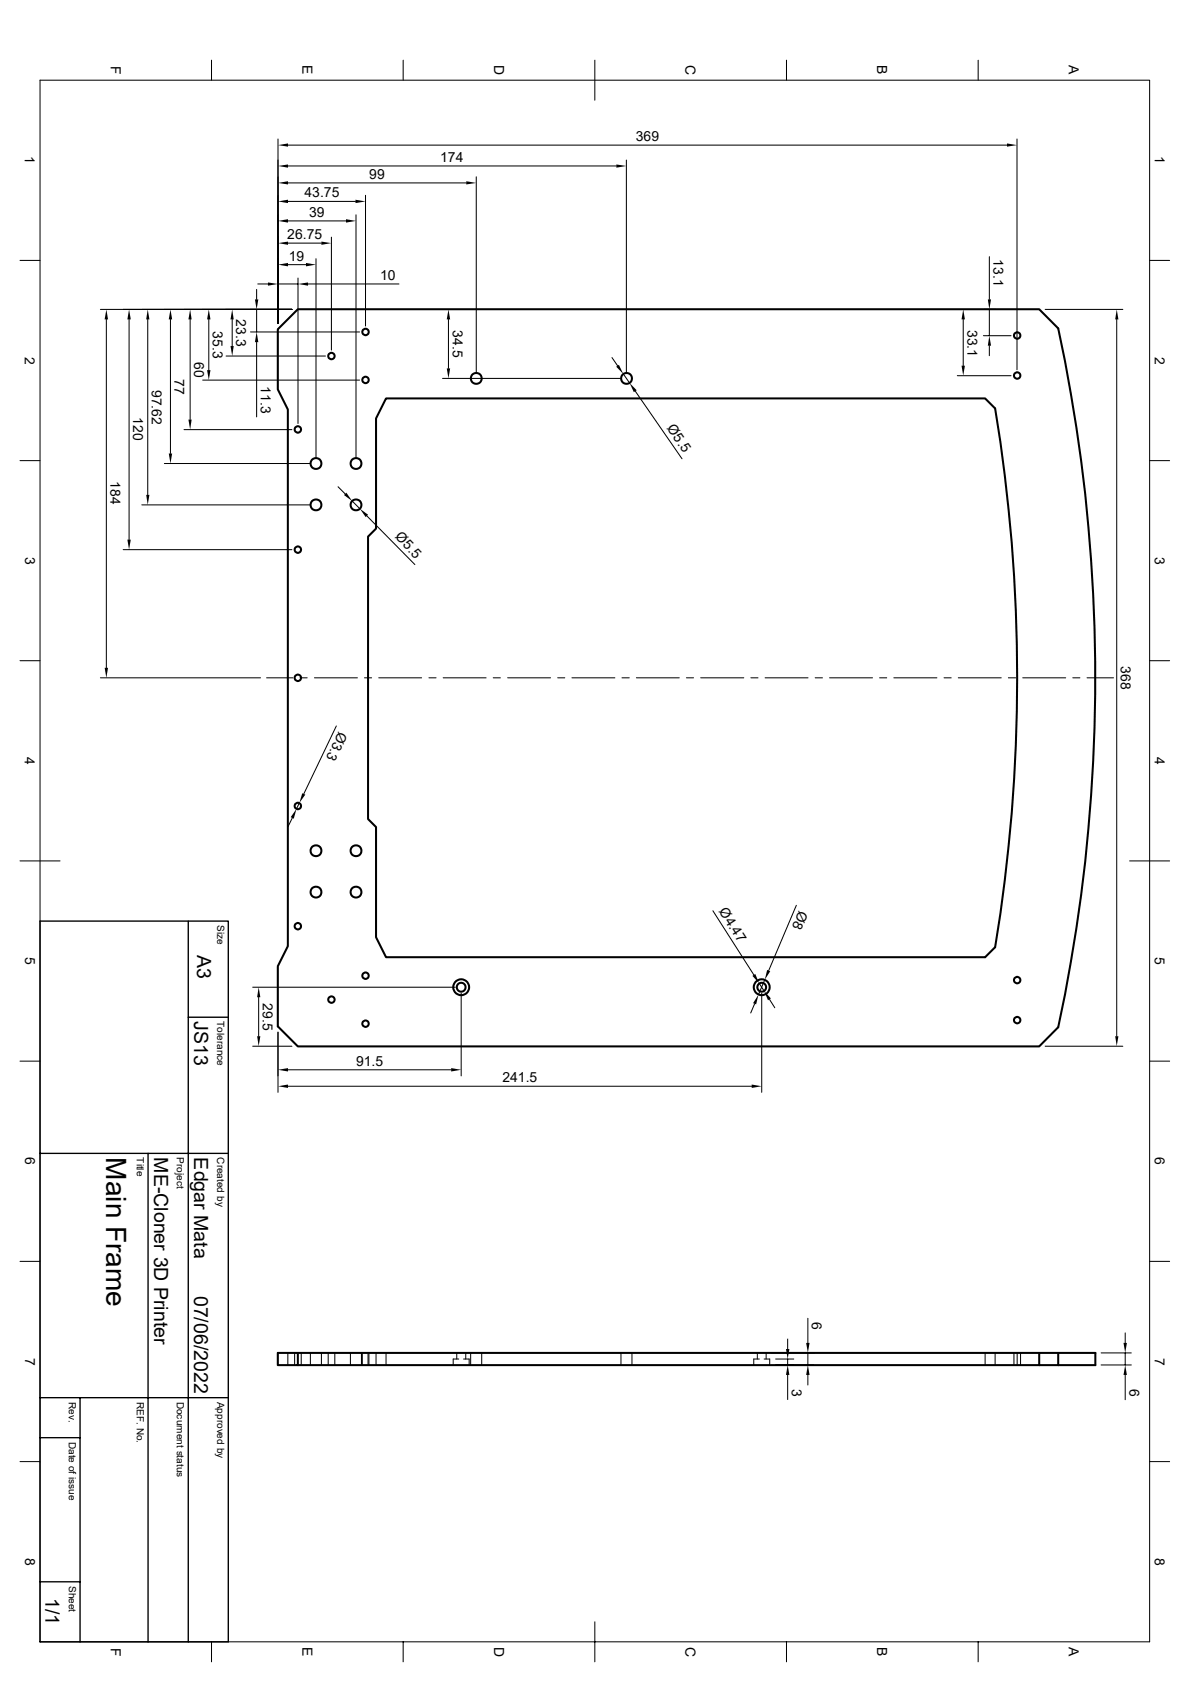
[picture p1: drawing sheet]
<svg xmlns="http://www.w3.org/2000/svg" width="297mm" height="420mm" viewBox="0 0 297 420" stroke-linecap="round" stroke-linejoin="round" font-family="sans-serif">
<g fill="none" stroke="#000" stroke-width=".51">
<path d="M74.3 77.2h185.1l4.7 4.8a416.1 416.1 0 0 1 0 174.5l-4.7 4.8h-185.1l-5-5v-15l2.5-5v-134.1l-2.5-5v-15zM96.4 99.5h149.5l2.5 2.5a413.9 413.9 0 0 1 0 134.5l-2.5 2.5h-149.5l-2.5-5v-27.5l-2-2v-70.5l2-2v-27.5zM74.3 337.8v3.1h-5v-3.1h204.1v3.1h-9.3M259.4 337.8v3.1h-185.1M264.1 337.8v3.1h-4.7"/>
<circle cx="82.7" cy="88.9" r=".8"/>
<circle cx="91.2" cy="82.9" r=".8"/>
<circle cx="91.2" cy="94.9" r=".8"/>
<circle cx="118.9" cy="94.5" r="1.36"/>
<circle cx="156.4" cy="94.5" r="1.36"/>
<circle cx="253.9" cy="83.8" r=".8"/>
<circle cx="253.9" cy="93.8" r=".8"/>
<circle cx="74.3" cy="107.2" r=".8"/>
<circle cx="78.9" cy="115.7" r="1.36"/>
<circle cx="88.9" cy="115.7" r="1.36"/>
<circle cx="74.3" cy="137.2" r=".8"/>
<circle cx="78.9" cy="126.1" r="1.36"/>
<circle cx="88.9" cy="126.1" r="1.36"/>
<circle cx="74.3" cy="169.2" r=".8"/>
<circle cx="74.3" cy="201.3" r=".8"/>
<circle cx="78.9" cy="212.4" r="1.36"/>
<circle cx="88.9" cy="212.4" r="1.36"/>
<circle cx="74.3" cy="231.3" r=".8"/>
<circle cx="78.9" cy="222.8" r="1.36"/>
<circle cx="88.9" cy="222.8" r="1.36"/>
<circle cx="82.7" cy="249.6" r=".8"/>
<circle cx="91.2" cy="243.6" r=".8"/>
<circle cx="91.2" cy="255.6" r=".8"/>
<circle cx="115.1" cy="246.5" r="1.11"/>
<circle cx="115.1" cy="246.5" r="1.98"/>
<circle cx="190.1" cy="246.5" r="1.11"/>
<circle cx="190.1" cy="246.5" r="1.98"/>
<circle cx="253.9" cy="254.7" r=".8"/>
<circle cx="253.9" cy="244.7" r=".8"/>
</g>
<g fill="none" stroke="#000" stroke-width=".25">
<path d="M52.8 15v5M100.6 15v5M148.5 15v10M196.3 15v5M244.1 15v5M10 20h276.9v390h-276.9zM69.4 34.7v46.1M71.9 36.2h179.4M156.3 40v53M253.8 34.7v57.6M71.9 55.2h14.5M71.9 50.3h16.8"/>
<path d="M71.9 45.7h44.5M71.9 41.4h81.9M82.7 59.2v28.2M88.9 53.6v60.7M91.2 48.8v32.6M118.9 44.2v48.8M5 65h5M25.1 77.3h47.8M26.5 79.8v87M32.2 79.8v54.9M36.9 79.8v43.8M42.5 79.8v33.4"/>
<path d="M47.5 79.8v25M52.1 79.8v12.6M58 79.8v6.6M64.1 72.3v2.5M64.1 77.3v5.6M64.3 70.9h2.6M69.4 70.9h5M71.9 66.1h4.5M71.9 60.7h8.3M74.4 69.4v36.3M76.9 70.9h22.7M78.9 64.6v49.7"/>
<path d="M111.9 79.8v12.2M240.4 79.8v11.5M245.7 77.3h2.8M246.9 64.1v10.7M246.9 77.3v6.5M260.9 77.3h19.3M278.7 79.8v178.9M286.9 65h5M50.6 94.9h39.1M56.4 88.9h24.8M62.5 82.9h27.2M64.1 85.4v18.7"/>
<path d="M110.4 94.5h44.5M152.7 89.3l1.4 2M155.6 93.4l1.5 2.2M158.6 97.7l11.6 16.9M238.9 93.8h13.4M245.4 83.8h6.9M246.9 86.3v2.5M5 115h5M41 115.7h36.4M45.9 107.3h27M286.9 115h5M30.7 137.2h42.2"/>
<path d="M35.4 126.1h42M84.4 121.5l1.7 1.8M87.9 125.1l1.9 1.9M91.6 128.8l11.9 12.2M5 165h5M25.1 169.2h39.9M66.5 169.2h6.6M74.9 169.2h1.8M78.5 169.2h10.7M91 169.2h1.8M94.5 169.2h10.7M107.1 169.2h1.7"/>
<path d="M110.6 169.2h10.7M123.1 169.2h1.8M126.7 169.2h10.7M139.2 169.2h1.8M142.7 169.2h10.8M155.2 169.2h1.9M158.8 169.2h10.7M171.3 169.2h1.8M174.9 169.2h10.7M187.4 169.2h1.8M191 169.2h10.7M203.5 169.2h1.8"/>
<path d="M207.1 169.2h10.7M219.5 169.2h1.8M223.1 169.2h10.7M235.6 169.2h1.8M239.2 169.2h10.7M251.7 169.2h1.8M255.3 169.2h10.7M267.8 169.2h1.7M271.3 169.2h6.6M286.9 165h5M83.9 181.3l-8.1 16.9M5 215h10"/>
<path d="M72.9 204.3l-1.1 2.2M74.7 200.5l-.7 1.5M281.9 215h10M177.9 227.4l10.3 16.1M198.8 226.1l-6.9 16.3M63.1 246.5h50.5M64.6 249v9.7M69.4 257.7v15.1M115.1 248v20.6M188.3 250.7l-.9 2.2M189.5 245.5l1.2 1.9M190.1 248v24.8"/>
<path d="M190.9 244.6l-1.6 3.7M192.1 249.6l1.3 2M5 265h5M63.1 261.2h9.8M71.9 267.1h40.7M71.9 271.2h115.7M260.9 261.2h19.3M286.9 265h5M5 315h5M286.9 315h5M71.8 337.8v3.1M73.5 337.8v3.1"/>
<path d="M75.2 337.8v3.1M77.5 337.8v3.1M80.2 337.8v3.1M81.9 337.8v3.1M83.6 337.8v3.1M87.5 337.8v3.1M90.2 337.8v3.1M90.4 337.8v3.1M91.9 337.8v3.1M92.1 337.8v3.1M93.9 337.8v3.1M96.4 337.8v3.1"/>
<path d="M114 337.8v1.5M114.5 339.3h-1.4v1.6M115.7 339.3h1.4v1.6M116.2 337.8v1.5M117.5 337.8v3.1M120.2 337.8v3.1M155 337.8v3.1M157.7 337.8v3.1M189 337.8v1.5M189.5 339.3h-1.4v1.6M190.7 339.3h1.4v1.6M191.2 337.8v1.5"/>
<path d="M192.7 337.8h10.4M193.6 339.3h4.5M196.6 334.3v2.5M196.6 339.3v1.5M201.6 329.2v6.1M201.6 337.8v3M245.9 337.8v3.1M248.4 337.8v3.1M253.1 337.8v3.1M253.9 337.8v3.1M254.7 337.8v3.1M274.8 337.8h7.6"/>
<path d="M280.8 332.8v2.5M280.8 337.8v3M196.6 343.3v6.2M201.6 343.3v2.5M203.1 340.8h-9.5M274.8 340.8h7.6M280.8 343.3v6.2M5 365h5M286.9 365h5M52.8 410v5M100.6 410v5M148.5 405v10"/>
<path d="M196.3 410v5M244.1 410v5"/>
</g>
<path d="M10 230h47v180h-47zM47 230v180M47 254h10M10 288h47M37 288v122M10 359h10M10 349h47M20 349v61M10 395h10" fill="none" stroke="#000" stroke-width=".34"/>
<g fill="#000">
<path d="M69.4 36.2l2.5-.4v.8zM251.3 35.8l2.5 .4-2.5 .4zM69.4 55.2l2.5-.5v.9zM69.4 50.3l2.5-.4v.8zM69.4 45.7l2.5-.4v.8zM69.4 41.4l2.5-.3v.8zM86.4 54.7l2.5 .5-2.5 .4zM88.7 49.9l2.5 .4-2.5 .4zM116.4 45.3l2.5 .4-2.5 .4zM153.8 41.1l2.5 .3-2.5 .5zM26.5 77.3l.5 2.5h-.9zM32.2 77.3l.4 2.5h-.8z"/>
<path d="M36.9 77.3l.4 2.5h-.8zM42.5 77.3l.5 2.5h-.9zM47.5 77.3l.3 2.5h-.8zM52.1 77.3l.4 2.5h-.8zM58 77.3l.3 2.5h-.8zM63.6 74.8h.9l-.4 2.5zM66.9 70.5l2.5 .4-2.5 .4zM69.4 66.1l2.5-.4v.8zM69.4 60.7l2.5-.4v.8zM76.4 65.7l2.5 .4-2.5 .4zM74.4 70.9l2.5-.4v.8zM80.2 60.3l2.5 .4-2.5 .4z"/>
<path d="M111.9 77.3l.5 2.5h-.9zM240.4 77.3l.4 2.5h-.8zM246.5 74.8h.9l-.5 2.5zM278.7 77.3l.4 2.5h-.8zM51.7 92.4h.8l-.4 2.5zM57.5 86.4h.8l-.3 2.5zM64.1 82.9l.4 2.5h-.9zM111.5 92h.9l-.5 2.5zM153.8 91.6l.7-.5 1.1 2.3zM157.1 95.6l1.8 1.9-.7 .4zM240 91.3h.8l-.4 2.5zM246.9 83.8l.5 2.5h-.9z"/>
<path d="M42.1 113.2h.9l-.5 2.5zM47 104.8h.8l-.3 2.5zM31.8 134.7h.8l-.4 2.5zM36.5 123.6h.8l-.4 2.5zM86.4 123l1.5 2.1-2-1.5zM89.8 127l2.1 1.5-.6 .6zM26.1 166.8h.9l-.5 2.4zM75.4 198.1l.8 .3-1.5 2.1zM74 202l-.7 2.4-.7-.4zM64.2 258.7h.8l-.4 2.5zM64.6 246.5l.4 2.5h-.8zM187.8 243.7l.7-.5 1 2.3z"/>
<path d="M189.3 248.3l-.6 2.5-.7-.3zM191.5 242.2l.7 .3-1.3 2.1zM190.7 247.4l1.7 1.9-.7 .5zM278.3 258.7h.8l-.4 2.5zM69.4 267.1l2.5-.4v.8zM69.4 271.2l2.5-.4v.9zM112.6 266.7l2.5 .4-2.5 .4zM187.6 270.8l2.5 .4-2.5 .5zM196.2 336.8h.8l-.4 2.5zM201.2 335.3h.9l-.5 2.5zM280.4 335.3h.9l-.5 2.5zM196.6 340.8l.4 2.5h-.8z"/>
<path d="M201.6 340.8l.5 2.5h-.9zM280.8 340.8l.5 2.5h-.9z"/>
</g>
<text font-size="7" x="26.5" y="289" transform="rotate(90 26.5 289)">Main Frame</text>
<g font-size="4.9">
<text x="49.2" y="238.3" transform="rotate(90 49.2 238.3)">A3</text>
<text x="48.5" y="255" transform="rotate(90 48.5 255)">JS13</text>
<text x="38.5" y="289" transform="rotate(90 38.5 289)">ME-Cloner 3D Printer</text>
<text x="48.5" y="289" transform="rotate(90 48.5 289)">Edgar Mata</text>
<text x="48.5" y="323.5" transform="rotate(90 48.5 323.5)">07/06/2022</text>
<text x="11.3" y="399.1" transform="rotate(90 11.3 399.1)">1/1</text>
</g>
<g font-size="3.5">
<text x="27.6" y="16.4" transform="rotate(90 27.6 16.4)">F</text>
<text x="75.5" y="16.3" transform="rotate(90 75.5 16.3)">E</text>
<text x="123.3" y="16.3" transform="rotate(90 123.3 16.3)">D</text>
<text x="171.1" y="16.3" transform="rotate(90 171.1 16.3)">C</text>
<text x="218.9" y="16.3" transform="rotate(90 218.9 16.3)">B</text>
<text x="266.8" y="16.3" transform="rotate(90 266.8 16.3)">A</text>
<text x="158.7" y="35.2">369</text>
<text x="6.2" y="39" transform="rotate(90 6.2 39)">1</text>
<text x="109.9" y="40.5">174</text>
<text x="288.2" y="39" transform="rotate(90 288.2 39)">1</text>
<text x="92.2" y="44.6">99</text>
<text x="76" y="49.2">43.75</text>
<text x="71.7" y="59.7">26.75</text>
<text x="77.2" y="54.1">39</text>
<text x="72.1" y="65.1">19</text>
<text x="248" y="64.7" transform="rotate(90 248 64.7)">13.1</text>
<text x="94.9" y="69.9">10</text>
<text x="53.1" y="82.7" transform="rotate(90 53.1 82.7)">35.3</text>
<text x="59" y="79.7" transform="rotate(90 59 79.7)">23.3</text>
<text x="113" y="82.5" transform="rotate(90 113 82.5)">34.5</text>
<text x="241.5" y="82.4" transform="rotate(90 241.5 82.4)">33.1</text>
<text x="6.2" y="89" transform="rotate(90 6.2 89)">2</text>
<text x="288.2" y="89" transform="rotate(90 288.2 89)">2</text>
<text x="43.5" y="94.6" transform="rotate(90 43.5 94.6)">77</text>
<text x="48.5" y="90.3" transform="rotate(90 48.5 90.3)">60</text>
<text x="37.9" y="97.3" transform="rotate(90 37.9 97.3)">97.62</text>
<text x="65.1" y="96.4" transform="rotate(90 65.1 96.4)">11.3</text>
<text x="33.3" y="104.2" transform="rotate(90 33.3 104.2)">120</text>
<text x="166.3" y="107" transform="rotate(55 166.3 107)">Ø5.5</text>
<text x="27.6" y="120.2" transform="rotate(90 27.6 120.2)">184</text>
<text x="98.4" y="134.2" transform="rotate(45 98.4 134.2)">Ø5.5</text>
<text x="6.3" y="139" transform="rotate(90 6.3 139)">3</text>
<text x="288.2" y="139" transform="rotate(90 288.2 139)">3</text>
<text x="279.8" y="166.3" transform="rotate(90 279.8 166.3)">368</text>
<text x="84.6" y="182.5" transform="rotate(116 84.6 182.5)">Ø3.3</text>
<text x="6.2" y="189" transform="rotate(90 6.2 189)">4</text>
<text x="288.2" y="189" transform="rotate(90 288.2 189)">4</text>
<text x="179.3" y="227.5" transform="rotate(57 179.3 227.5)">Ø4.47</text>
<text x="199.4" y="227.3" transform="rotate(113 199.4 227.3)">Ø8</text>
<text x="6.3" y="239" transform="rotate(90 6.3 239)">5</text>
<text x="288.2" y="239" transform="rotate(90 288.2 239)">5</text>
<text x="65.6" y="250.5" transform="rotate(90 65.6 250.5)">29.5</text>
<text x="88.9" y="266.1">91.5</text>
<text x="125.4" y="270.2">241.5</text>
<text x="6.3" y="289" transform="rotate(90 6.3 289)">6</text>
<text x="288.2" y="289" transform="rotate(90 288.2 289)">6</text>
<text x="202.6" y="330.1" transform="rotate(90 202.6 330.1)">6</text>
<text x="6.3" y="339" transform="rotate(90 6.3 339)">7</text>
<text x="288.2" y="339" transform="rotate(90 288.2 339)">7</text>
<text x="197.7" y="346.7" transform="rotate(90 197.7 346.7)">3</text>
<text x="281.9" y="346.7" transform="rotate(90 281.9 346.7)">6</text>
<text x="6.3" y="389" transform="rotate(90 6.3 389)">8</text>
<text x="288.2" y="389" transform="rotate(90 288.2 389)">8</text>
<text x="27.6" y="411.4" transform="rotate(90 27.6 411.4)">F</text>
<text x="75.5" y="411.3" transform="rotate(90 75.5 411.3)">E</text>
<text x="123.3" y="411.2" transform="rotate(90 123.3 411.2)">D</text>
<text x="171.1" y="411.2" transform="rotate(90 171.1 411.2)">C</text>
<text x="218.9" y="411.3" transform="rotate(90 218.9 411.3)">B</text>
<text x="266.8" y="411.3" transform="rotate(90 266.8 411.3)">A</text>
</g>
<g font-size="2.5">
<text x="54.2" y="231" transform="rotate(90 54.2 231)">Size</text>
<text x="54.2" y="255" transform="rotate(90 54.2 255)">Tolerance</text>
<text x="34.2" y="289" transform="rotate(90 34.2 289)">Title</text>
<text x="44.2" y="289" transform="rotate(90 44.2 289)">Project</text>
<text x="54.2" y="289" transform="rotate(90 54.2 289)">Created by</text>
<text x="17.2" y="350" transform="rotate(90 17.2 350)">Rev.</text>
<text x="34.2" y="350" transform="rotate(90 34.2 350)">REF. No.</text>
<text x="44.2" y="350" transform="rotate(90 44.2 350)">Document status</text>
<text x="54.2" y="350" transform="rotate(90 54.2 350)">Approved by</text>
<text x="17.2" y="360" transform="rotate(90 17.2 360)">Date of issue</text>
<text x="17.2" y="396" transform="rotate(90 17.2 396)">Sheet</text>
</g>
</svg>
